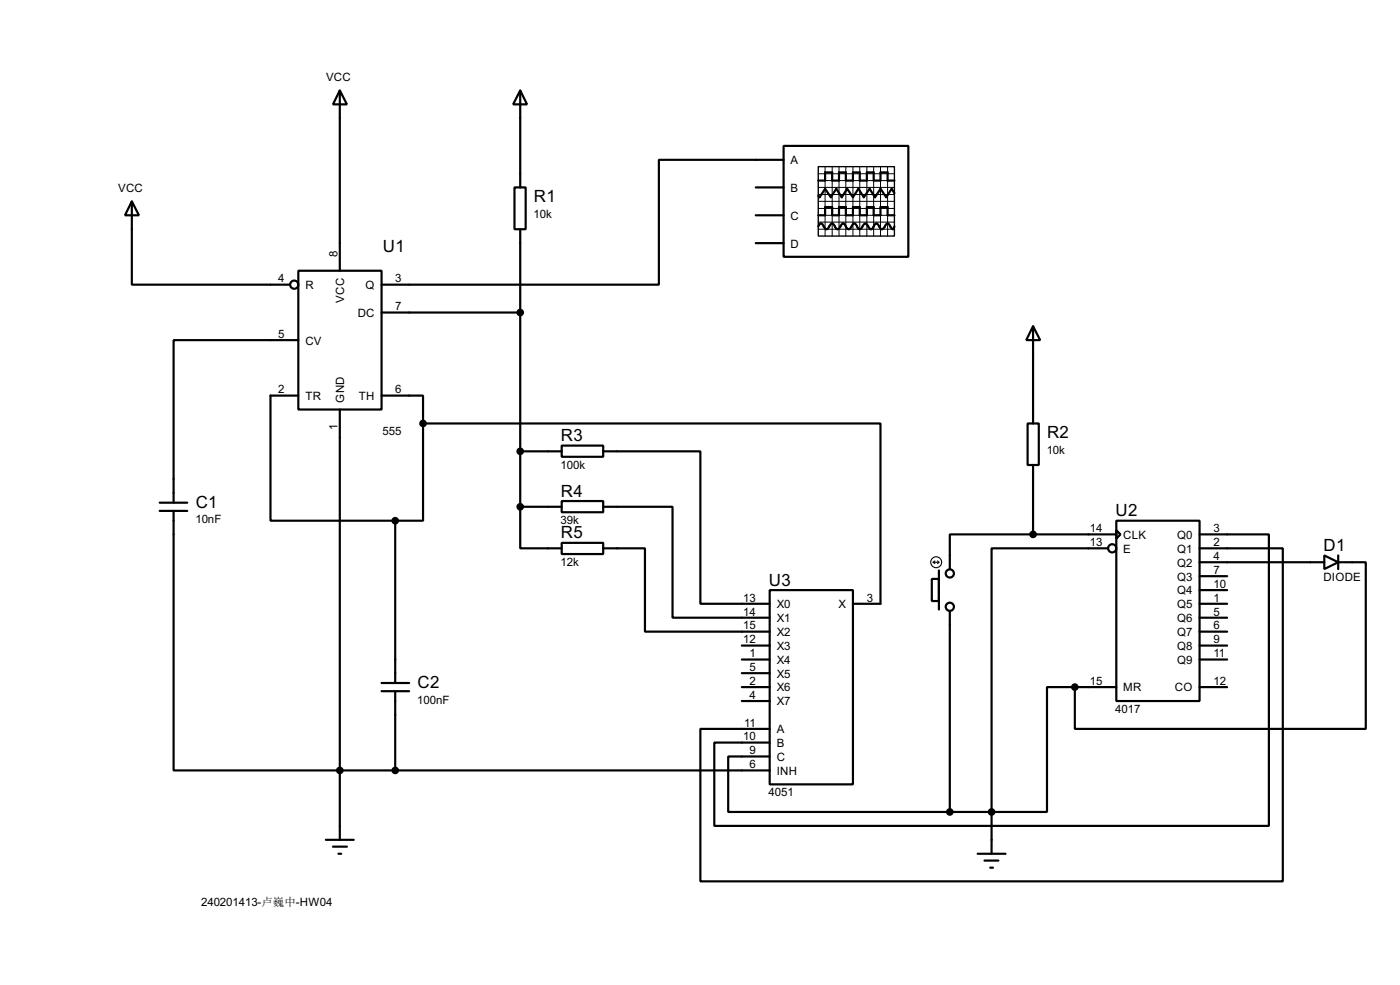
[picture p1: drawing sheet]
<svg xmlns="http://www.w3.org/2000/svg" width="256mm" height="180mm" viewBox="0 0 256 180" stroke-linecap="round" stroke-linejoin="round" font-family="sans-serif">
<g fill="none" stroke="#000" stroke-width=".4">
<path d="M62.3 16.6l1.3 2.5h-2.6zM62.3 16.6v33M95.3 16.6l1.3 2.5h-2.6zM95.3 16.6v17.7M24.2 36.9l1.3 2.5h-2.6zM24.2 36.9v15.2h28.9M94.3 34.3h2v7.7h-2zM138.5 39.4h5.1M138.5 34.3h5.1M143.6 26.7h22.8v20.3h-22.8zM143.6 29.3h-22.9v22.8h-50.8M149.9 33.1h1.3v-1.5h1.3v1.5h1.2v-1.5h1.3v1.5h1.3v-1.5h1.2v1.5h1.3v-1.5h1.3v1.5h1.2v-1.5h1.3v1.5h1.3"/>
<path d="M149.9 39.4h1.3v-1.5h1.3v1.5h1.2v-1.5h1.3v1.5h1.3v-1.5h1.2v1.5h1.3v-1.5h1.3v1.5h1.2v-1.5h1.3v1.5h1.3M163.9 35.4l-.5-.8-1 1.5-1.1-1.5-1 1.5-1-1.5-1 1.5-1-1.5-1 1.5-1.1-1.5-1 1.5-1-1.5-1 1.5-1-1.5-1 1.5-.3-.2M54.7 49.6h15.2v25.4h-15.2zM69.9 57.2h25.4M95.3 42v50.8M138.5 44.5h5.1M149.9 41.5l.2-.5 .3-.1 .3 .1 .5 .8 .2 .2 .3-.2 .5-.8 .3-.1 .2 .1 .5 .8 .3 .2 .2-.2 .5-.8 .3-.1 .2 .1 .3 .5a.54 .54 0 0 0 .7 .3l.5-.8 .3-.1 .3 .1 .4 .8 .3 .2 .3-.2 .5-.8 .3-.1 .2 .1 .5 .8 .3 .2 .2-.2 .5-.8 .3-.1 .2 .1 .5 .8a.6 .6 0 0 0 .9-.5l.4-.4 .3 .1 .4 .8 .3 .2 .3-.5M189.3 59.7l1.3 2.6h-2.6zM189.3 59.7v17.8M54.7 62.3h-22.9v29.7M54.7 72.4h-5.1v22.9h22.8M62.3 75v78.7"/>
<path d="M69.9 72.4h7.6v5.1M77.5 77.5v17.8h-5.1M77.5 77.5h83.8v33h-5M188.3 77.5h2v7.6h-2zM29.3 92h5M29.3 93.5h5M31.8 93.5v47.5h109.2M72.4 95.3v29.7M95.3 92.8v7.6h7.6M95.3 92.8h7.6M95.3 82.6h7.6M102.9 81.6h7.6v2h-7.6z"/>
<path d="M102.9 91.7h7.6v2.1h-7.6zM102.9 99.4h7.6v2h-7.6zM110.5 82.6h17.8v27.9h12.7M110.5 92.8h12.7v20.3h17.8M189.3 97.8h-15.3v6.4M189.3 85.1v12.7M189.3 97.8h15.2M204.5 95.3h15.3v33h-15.3zM204.5 97.1l.8 .7-.8 .8zM219.8 97.8h12.7v53.4h-101.6v-15.3h10.1M110.5 100.4h7.7v15.2h22.8M135.9 118.2h5.1"/>
<path d="M141 108h15.3v35.6h-15.3zM170.7 106h1.3v4h-1.3zM172 104.4v7.2M174 111.8v36.8M203 100.4h-21.3v48.2M219.8 100.4h15.2v60.9h-106.7v-27.9h12.7M219.8 102.9h22.8M219.8 105.5h5M219.8 108h5M219.8 110.5h5M219.8 113.1h5M219.8 115.6h5"/>
<path d="M219.8 118.2h5M242.6 101.7l2.6 1.2-2.6 1.3zM245.2 102.9h5v30.5h-53.3v-7.6M245.2 101.7v2.5M69.9 126.5h5.1M69.9 125h5.1M72.4 126.5v14.5M135.9 125.8h5.1M135.9 120.7h5.1M135.9 123.2h5.1M135.9 128.3h5.1M141 138.5h-7.6v10.1h40.6"/>
<path d="M196.9 125.8h-5.1v22.8h-10.1M196.9 125.8h7.6M219.8 125.8h5M219.8 120.7h5M59.7 153.7h5.1M61 155h2.6M62 156.3h.5M174 148.6h7.7M179.1 156.3h5.1M180.4 157.5h2.5M181.4 158.8h.5M181.7 148.6v7.7"/>
<circle cx="53.9" cy="52.1" r=".75"/>
<circle cx="174" cy="111.1" r=".75"/>
<circle cx="174" cy="105" r=".75"/>
<circle cx="203.7" cy="100.4" r=".75"/>
</g>
<path d="M149.9 30.5h14v12.7h-14z" fill="none" stroke="#000" stroke-width=".25"/>
<g fill="none" stroke="#000" stroke-width=".18">
<path d="M149.9 34.3h14M149.9 31.8h14M149.9 33.1h14M149.9 35.6h14M149.9 38.2h14M149.9 39.4h14M149.9 36.9h14M151.2 30.5v12.7M152.5 30.5v12.7M153.7 30.5v12.7M155 30.5v12.7M156.3 30.5v12.7"/>
<path d="M157.5 30.5v12.7M158.8 30.5v12.7M160.1 30.5v12.7M161.3 30.5v12.7M162.6 30.5v12.7M149.9 40.7h14M149.9 42h14"/>
</g>
<g fill="none" stroke="#000" stroke-width=".2">
<path d="M171 102.9h1M171 102.9l.3 .3M171.3 102.7l-.3 .2M171.8 102.7l.2 .2M172 102.9l-.2 .3"/>
<circle cx="171.5" cy="102.9" r="1"/>
</g>
<g fill="#000" stroke="#000" stroke-width=".4">
<circle cx="95.3" cy="57.2" r=".5"/>
<circle cx="77.5" cy="77.5" r=".5"/>
<circle cx="72.4" cy="95.3" r=".5"/>
<circle cx="95.3" cy="82.6" r=".5"/>
<circle cx="95.3" cy="92.8" r=".5"/>
<circle cx="189.2" cy="97.8" r=".5"/>
<circle cx="196.9" cy="125.8" r=".5"/>
<circle cx="62.2" cy="141" r=".5"/>
<circle cx="72.4" cy="141" r=".5"/>
<circle cx="174" cy="148.6" r=".5"/>
<circle cx="181.6" cy="148.6" r=".5"/>
</g>
<g font-size="3.5">
<text x="97.8" y="37">R1</text>
<text x="70.2" y="46.2">U1</text>
<text x="102.8" y="80.8">R3</text>
<text x="191.8" y="80.2">R2</text>
<text x="35.9" y="92.9">C1</text>
<text x="102.8" y="90.9">R4</text>
<text x="204.4" y="94.5">U2</text>
<text x="102.8" y="98.6">R5</text>
<text x="242.5" y="100.9">D1</text>
<text x="140.9" y="107.2">U3</text>
<text x="76.5" y="125.9">C2</text>
</g>
<g font-size="2.4">
<text x="59.7" y="14.8">VCC</text>
<text x="21.6" y="35.1">VCC</text>
<text x="144.8" y="30">A</text>
<text x="144.8" y="35.1">B</text>
<text x="97.8" y="40">10k</text>
<text x="144.8" y="40.2">C</text>
<text x="61.9" y="47" transform="rotate(-90 61.9 47)">8</text>
<text x="144.8" y="45.3">D</text>
<text x="51" y="51.7">4</text>
<text x="55.9" y="52.9">R</text>
<text x="66.9" y="52.9">Q</text>
<text x="72.4" y="51.7">3</text>
<text x="63.1" y="55.4" transform="rotate(-90 63.1 55.4)">VCC</text>
<text x="65.5" y="58">DC</text>
<text x="72.4" y="56.8">7</text>
<text x="51" y="61.9">5</text>
<text x="55.9" y="63.1">CV</text>
<text x="51" y="72">2</text>
<text x="72.4" y="72">6</text>
<text x="55.9" y="73.2">TR</text>
<text x="63.1" y="73.7" transform="rotate(-90 63.1 73.7)">GND</text>
<text x="65.7" y="73.2">TH</text>
<text x="61.8" y="78.7" transform="rotate(-90 61.8 78.7)">1</text>
<text x="70.1" y="79.7">555</text>
<text x="191.8" y="83.1">10k</text>
<text x="102.7" y="85.8">100k</text>
<text x="35.8" y="95.8">10nF</text>
<text x="102.7" y="96">39k</text>
<text x="199.7" y="97.4">14</text>
<text x="199.7" y="100">13</text>
<text x="205.8" y="98.6">CLK</text>
<text x="205.8" y="101.2">E</text>
<text x="215.6" y="98.6">Q0</text>
<text x="215.6" y="101.2">Q1</text>
<text x="222.3" y="97.4">3</text>
<text x="222.3" y="100">2</text>
<text x="102.7" y="103.6">12k</text>
<text x="215.6" y="103.7">Q2</text>
<text x="215.6" y="106.3">Q3</text>
<text x="222.3" y="102.5">4</text>
<text x="222.3" y="105.1">7</text>
<text x="222.3" y="107.6">10</text>
<text x="242.4" y="106.4">DIODE</text>
<text x="136.2" y="110.1">13</text>
<text x="136.2" y="112.7">14</text>
<text x="142.3" y="111.3">X0</text>
<text x="142.3" y="113.9">X1</text>
<text x="153.6" y="111.3">X</text>
<text x="158.8" y="110.1">3</text>
<text x="215.6" y="108.8">Q4</text>
<text x="215.6" y="111.3">Q5</text>
<text x="215.6" y="113.9">Q6</text>
<text x="222.3" y="110.1">1</text>
<text x="222.3" y="112.7">5</text>
<text x="136.2" y="115.2">15</text>
<text x="136.2" y="117.8">12</text>
<text x="142.3" y="116.4">X2</text>
<text x="142.3" y="119">X3</text>
<text x="215.6" y="116.4">Q7</text>
<text x="215.6" y="119">Q8</text>
<text x="222.3" y="115.2">6</text>
<text x="222.3" y="117.8">9</text>
<text x="137.3" y="120.3">1</text>
<text x="137.3" y="122.8">5</text>
<text x="137.3" y="125.4">2</text>
<text x="142.3" y="121.5">X4</text>
<text x="142.3" y="124">X5</text>
<text x="199.7" y="125.4">15</text>
<text x="215.6" y="121.5">Q9</text>
<text x="222.3" y="125.4">12</text>
<text x="222.3" y="120.3">11</text>
<text x="76.5" y="128.9">100nF</text>
<text x="137.3" y="127.9">4</text>
<text x="142.3" y="126.6">X6</text>
<text x="142.3" y="129.1">X7</text>
<text x="204.3" y="130.5">4017</text>
<text x="205.8" y="126.6">MR</text>
<text x="215.2" y="126.6">CO</text>
<text x="136.2" y="135.5">10</text>
<text x="136.3" y="133">11</text>
<text x="142.3" y="134.2">A</text>
<text x="142.3" y="136.7">B</text>
<text x="137.3" y="138.1">9</text>
<text x="137.3" y="140.6">6</text>
<text x="142.3" y="139.3">C</text>
<text x="142.3" y="141.8">INH</text>
<text x="140.8" y="145.8">4051</text>
<text x="36.9" y="165.9">240201413-卢巍中-HW04</text>
</g>
</svg>
